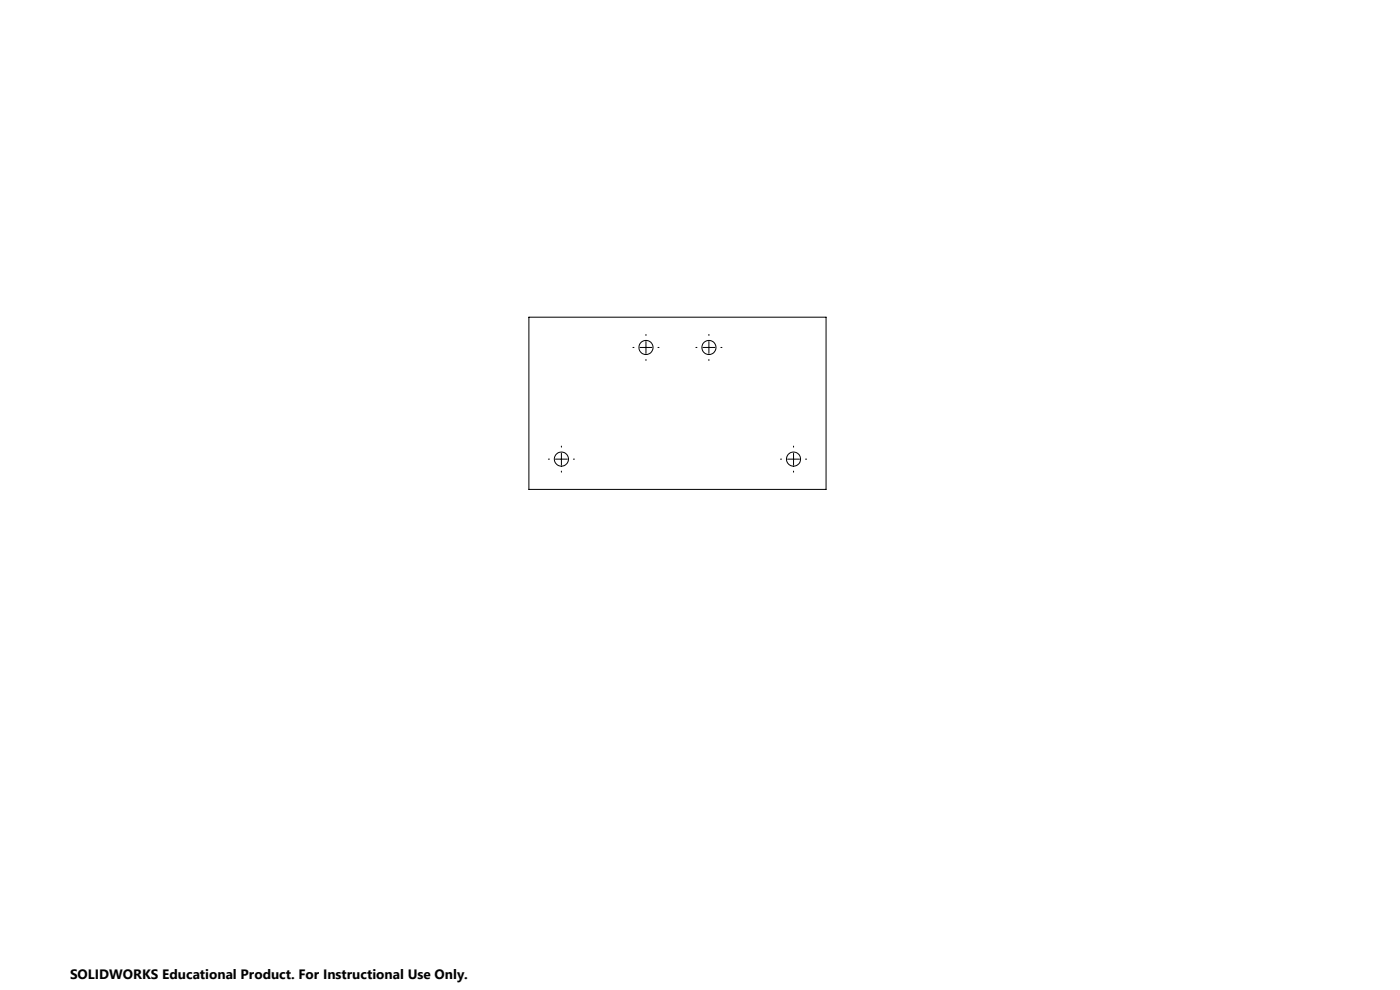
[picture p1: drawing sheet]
<svg xmlns="http://www.w3.org/2000/svg" width="594mm" height="420mm" viewBox="0 0 594 420" stroke-linecap="round" stroke-linejoin="round" font-family="sans-serif">
<g fill="none" stroke="#000" stroke-width=".42">
<path d="M224.4 134.6h126.1v73h-126.1zM268.5 147.4h.5M271.5 147.4h5.1M274.1 141.9v.4M274.1 144.9v5M274.1 152.5v.4M279.2 147.4h.4M295.2 147.4h.5M298.2 147.4h5.1M300.8 141.9v.4M300.8 144.9v5M300.8 152.5v.4"/>
<path d="M305.9 147.4h.4M232.7 194.8h.4M235.7 194.8h5M238.2 189.2v.5M238.2 192.2v5.1M238.2 199.9v.4M243.3 194.8h.4M331.2 194.8h.4M334.2 194.8h5M336.7 189.2v.5M336.7 192.2v5.1M336.7 199.9v.4"/>
<path d="M341.8 194.8h.4"/>
<circle cx="274.1" cy="147.4" r="3"/>
<circle cx="300.8" cy="147.4" r="3"/>
<circle cx="238.2" cy="194.8" r="3"/>
<circle cx="336.7" cy="194.8" r="3"/>
</g>
<text font-size="5.8" x="29.7" y="415.3">SOLIDWORKS Educational Product. For Instructional Use Only.</text>
</svg>
